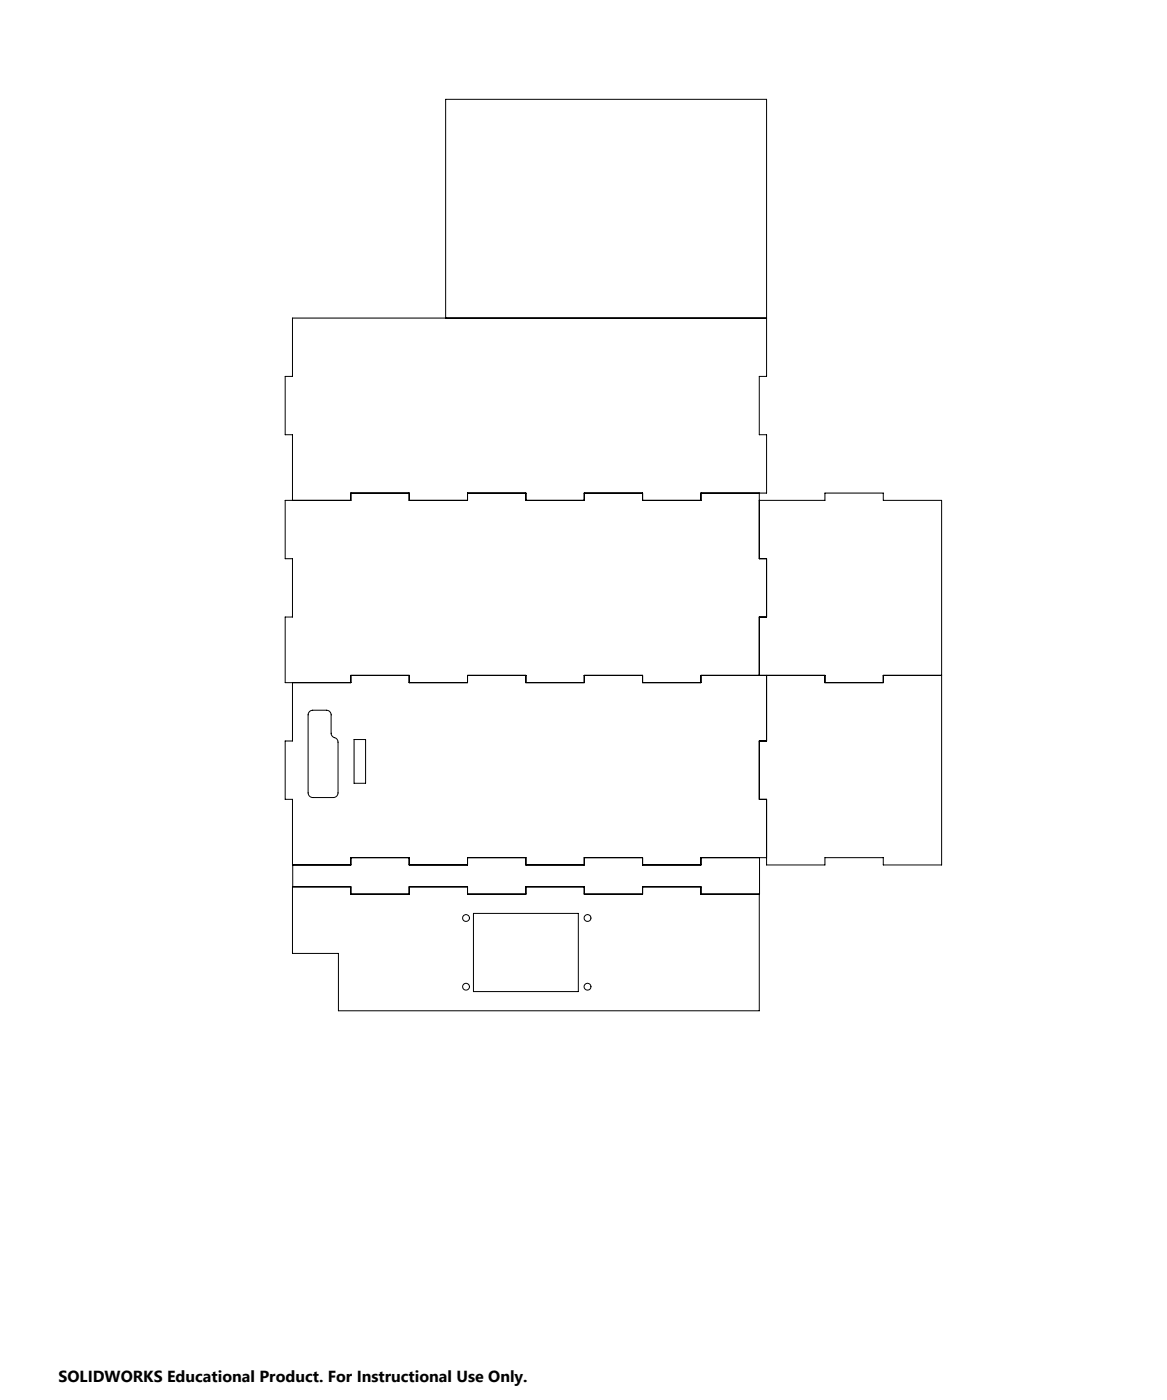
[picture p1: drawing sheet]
<svg xmlns="http://www.w3.org/2000/svg" width="508mm" height="610mm" viewBox="0 0 508 610" stroke-linecap="round" stroke-linejoin="round" font-family="sans-serif">
<g fill="none" stroke="#000" stroke-width=".44">
<path d="M194 138.5v-95.2h139.7v120.6h-3.2v25.4h3.2v25.4h-28.6v3.2h-25.4v-3.2h-25.4v3.2h-25.4v-3.2h-25.4v3.2h-25.4v-3.2h-25.4v3.2h-28.6v25.4h3.2v25.4h-3.2v28.6h28.6v-3.2h25.4v3.2h25.4v-3.2h25.4v3.2h25.4v-3.2h25.4v3.2h25.4v-3.2h54v3.2h25.4v-3.2h25.4M333.7 138.5h-206.4v25.4h-3.2v25.4h3.2v28.6M330.5 214.7v28.6h3.2v25.4h-3.2v25.4M330.5 217.9h28.6v-3.2h25.4v3.2h25.4v158.7h-25.4v-3.1h-25.4v3.1h-25.4v-28.5h-3.2v-25.4h3.2v-28.6M127.3 297.3v25.4h-3.2v25.4h3.2v28.5h25.4v-3.1h25.4v3.1h25.4v-3.1h25.4v3.1h25.4v-3.1h25.4v3.1h25.4v-3.1h28.6M134.7 309.8l1.4-.6h6a2.05 2.05 0 0 1 2 2.1v8a2.68 2.68 0 0 0 2.4 2.4l.6 1.4v22.2a2.05 2.05 0 0 1-2 2h-9a2.05 2.05 0 0 1-2-2v-34zM154.1 322h5v19.1h-5zM127.4 376.6v9.6M330.6 373.5v15.8h-25.5v-3.1h-25.4v3.1h-25.4v-3.1h-25.4v3.1h-25.4v-3.1h-25.4v3.1h-25.4v-3.1h-25.4v28.9h20v25h183.2v-50.8M206.1 397.7h45.6v34.1h-45.6z"/>
<circle cx="202.9" cy="399.7" r="1.5"/>
<circle cx="255.8" cy="399.7" r="1.49"/>
<circle cx="202.9" cy="429.7" r="1.5"/>
<circle cx="255.8" cy="429.6" r="1.49"/>
</g>
<text font-size="7" x="25.4" y="601.9">SOLIDWORKS Educational Product. For Instructional Use Only.</text>
</svg>
